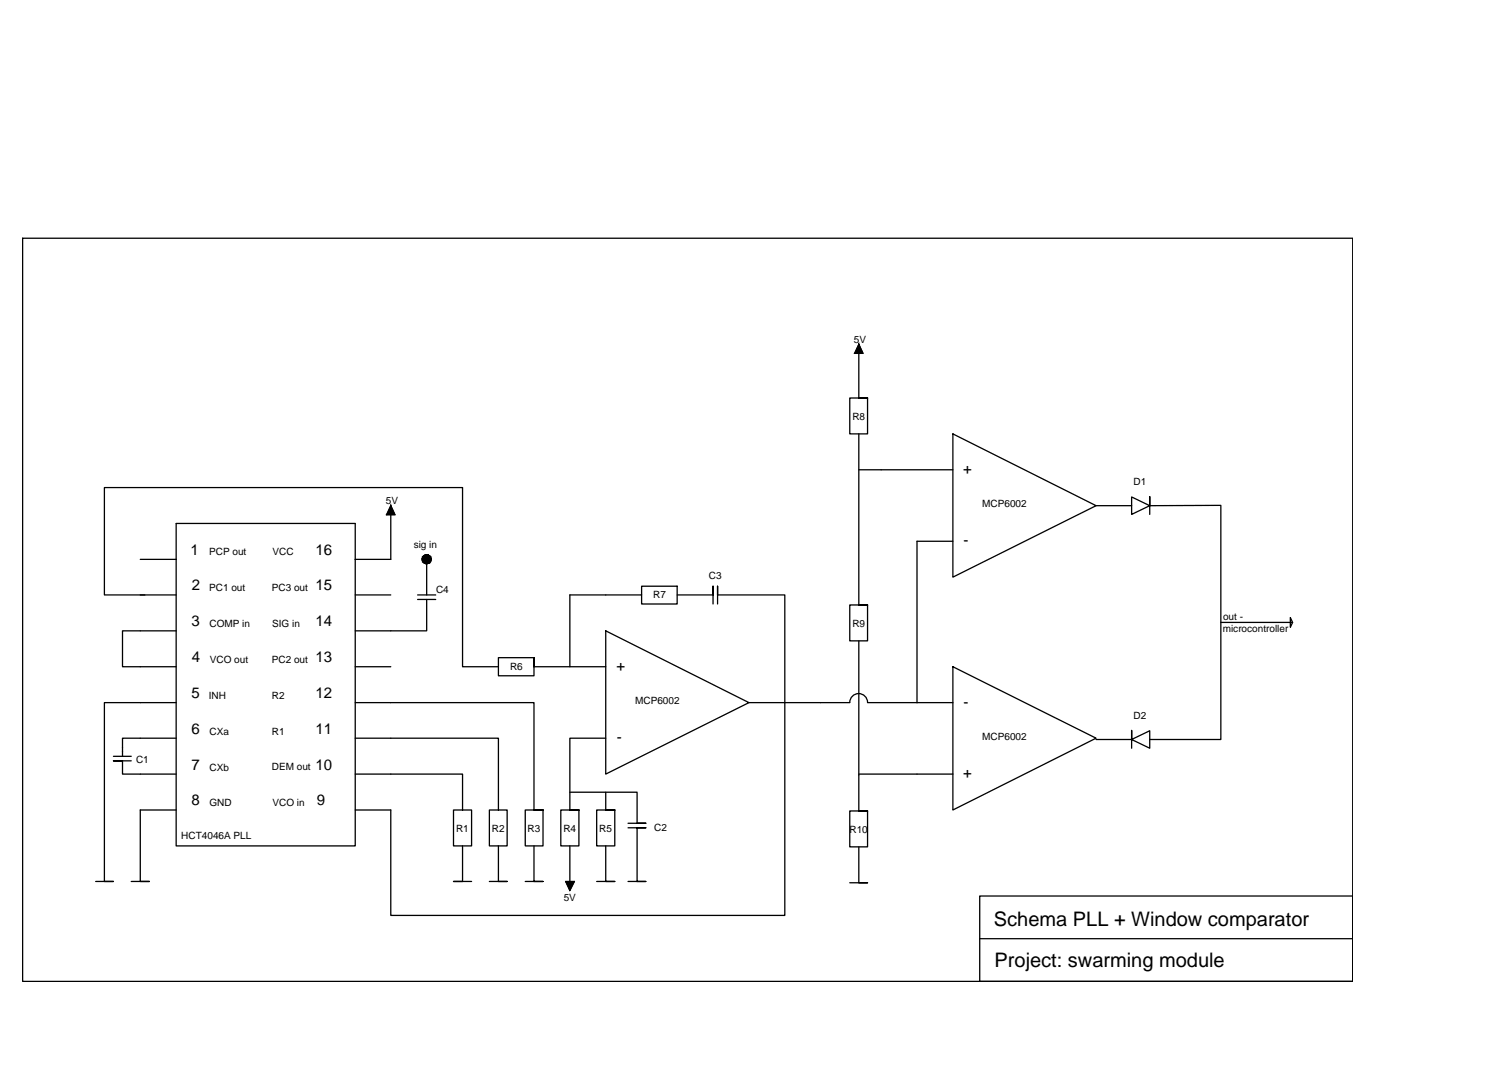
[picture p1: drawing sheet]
<svg xmlns="http://www.w3.org/2000/svg" width="297mm" height="210mm" viewBox="0 0 297 210" stroke-linecap="round" stroke-linejoin="round" font-family="sans-serif">
<g fill="none" stroke="#000" stroke-width=".25">
<path d="M4.4 46.8h261.3v145.9h-261.3zM167.9 69.4l.8-1.8v10.5h1.7h-3.5v7.1h3.5v-7.1M168.7 67.6l.8 1.8h-1.7M76.8 99.3l.8 1.8h-1.7M168.7 85.2v33.6h1.7h-3.5v7h3.5v-7M168.7 92.2h18.5M187.2 85.2l28.1 14.1-28.1 14zM215.3 99.3h7M222.3 97.6l3.6 1.7-3.6 1.7zM27.6 116.8h7M27.6 109.8h7M28.4 116.8h-7.9v-21.1h70.4v35.2h7"/>
<path d="M34.6 109.8v56.3h35.2v-56.3M34.6 109.8v-7h35.2v7M69.8 116.8h7M75.9 101.1l.9-1.8v10.5h-7M82 116.8h3.6M82 117.7h3.6M83.8 117.7v6.2h-14M83.8 109.8v7M126 115.1h7v3.5h-7zM126 116.8h-14v14.1M133 116.8h7.1v-1.7v3.5M141 118.6v-3.5v1.7h13.2v62.9h-77.4v-20.7h-7"/>
<path d="M187.2 106.3h-7.1v31.7M225.9 101v-3.5v1.8l13.9-.1v46h-13.9M34.6 123.9h-10.5v7h10.5M34.6 138h-14.1v35.1h1.8h-3.5M69.8 138h35.1v21h1.8h-3.5v7.1h3.5v-7.1M69.8 130.9h7M104.9 129.1h-7v3.6h7v-3.6v1.8h14.1M119 123.9l28.1 14.1-28.1 14zM147.1 138h19.8M166.9 137.9a1.75 1.75 0 0 1 1.8-1.7 1.75 1.75 0 0 1 1.7 1.7M168.7 125.8v33.4h1.7h-3.5v7.1h3.5v-7.1M170.4 138h16.8"/>
<path d="M187.2 130.9l28.1 14-28.1 14.1zM239.8 122.2h14.1M253.5 121.3l.4 .9-.4 1zM22.3 148.5h3.5M25.8 149.4h-3.5h1.8v2.6h10.5M34.6 144.9h-10.5v3.6M34.6 159h-7v14.1h1.7h-3.5M69.8 144.9h28.1v14.1M69.8 152h21.1v7M89.1 159h3.5v7.1h-3.5zM96.1 159h3.5v7.1h-3.5zM112 155.6h7v3.4h1.8h-3.6v7.1h3.6v-7.1"/>
<path d="M119 144.9h-7v14.1h1.7h-3.5v7.1h3.5v-7.1M119 155.6h6.2v6h1.7h-3.5M168.7 152h18.5M215.3 145.2h7l3.6 1.7v-3.4l-3.6 1.7v-1.8v3.5M90.9 166.1v7h-1.8h3.5M97.9 166.1v7h1.7h-3.5M104.9 166.1v7h1.8h-3.5M111.1 173.1h1.7l-.8 1.8zM112 166.1v7M119 166.1v7h1.8h-3.6M123.4 162.5h3.5h-1.7v10.6h1.7h-3.5M168.7 166.3v7h1.7h-3.5"/>
<path d="M192.5 175.9h73.2v16.8h-73.2zM192.5 184.3h73.2"/>
<circle cx="83.8" cy="109.8" r=".86"/>
</g>
<g fill="#000" stroke="#000" stroke-width=".2">
<path d="M111.1 173.1h1.7l-.8 1.8z"/>
<path d="M168.7 67.6v1.8h.8zM168.7 67.6v1.8h-.8z"/>
<path d="M76.8 99.3v1.8h.8zM76.8 99.3v1.8h-.9z"/>
<path d="M83.8 108.9h.3zM83.6 108.9h.5z"/>
<path d="M83.6 108.9l.6 .1zM83.4 109h.8z"/>
<path d="M83.6 110.7h.5zM83.6 110.7h.3z"/>
<path d="M83.4 109l.9 .1-.1-.1zM83.4 109l.9 .1h-1z"/>
<path d="M83.4 110.6h.8zM83.4 110.6l.7 .1z"/>
<path d="M83.3 109.1l1.2 .1zM83.2 109.2h1.3z"/>
<path d="M83.3 110.5h1zM83.3 110.5l.9 .1z"/>
<path d="M83.2 109.2l1.4 .1-.1-.1zM83.2 109.2l1.4 .1h-1.5z"/>
<path d="M83.2 110.4l1.1 .1 .2-.1zM83.2 110.4l1.1 .1h-1z"/>
<path d="M83.1 109.3l1.5 .2v-.2zM83.1 109.3l1.5 .2h-1.6z"/>
<path d="M83.1 110.3l1.4 .1 .1-.1zM83.1 110.3l1.4 .1h-1.3z"/>
<path d="M83 109.5l1.7 .1-.1-.1zM83 109.5l1.7 .1h-1.8z"/>
<path d="M83 110.2l1.6 .1v-.1zM83 110.2l1.6 .1h-1.5z"/>
<path d="M82.9 109.6l1.8 .2v-.2zM82.9 109.6l1.8 .2h-1.8z"/>
<path d="M82.9 109.8l1.8 .2v-.2zM82.9 109.8l1.8 .2h-1.8z"/>
<path d="M82.9 110l1.7 .2 .1-.2zM82.9 110l1.7 .2h-1.6z"/>
</g>
<g font-size="3.9">
<text x="195.3" y="181.8">Schema PLL + Window comparator</text>
<text x="195.4" y="189.8">Project: swarming module</text>
</g>
<g font-size="2.9">
<text x="189.2" y="93.1">+</text>
<text x="189.3" y="107.1">-</text>
<text x="37.4" y="108.9">1</text>
<text x="62" y="108.9">16</text>
<text x="37.7" y="115.9">2</text>
<text x="62" y="115.9">15</text>
<text x="37.6" y="123">3</text>
<text x="62" y="123">14</text>
<text x="37.7" y="130">4</text>
<text x="62" y="130">13</text>
<text x="121.1" y="131.7">+</text>
<text x="37.6" y="137">5</text>
<text x="62" y="137">12</text>
<text x="189.3" y="138.8">-</text>
<text x="37.6" y="144.1">6</text>
<text x="62" y="144.1">11</text>
<text x="121.2" y="145.8">-</text>
<text x="37.6" y="151.1">7</text>
<text x="62" y="151.1">10</text>
<text x="189.2" y="152.8">+</text>
<text x="37.6" y="158.1">8</text>
<text x="62.2" y="158.1">9</text>
</g>
<g font-size="2">
<text x="167.8" y="67.3">5V</text>
<text x="167.4" y="82.5">R8</text>
<text x="222.7" y="95.3">D1</text>
<text x="75.8" y="98.9">5V</text>
<text x="193" y="99.6">MCP6002</text>
<text x="81.3" y="107.6">sig in</text>
<text x="41.1" y="109.1">PCP out</text>
<text x="53.5" y="109.1">VCC</text>
<text x="139.3" y="113.8">C3</text>
<text x="41.1" y="116.1">PC1 out</text>
<text x="53.4" y="116.1">PC3 out</text>
<text x="85.7" y="116.4">C4</text>
<text x="128.3" y="117.5">R7</text>
<text x="41.1" y="123.2">COMP in</text>
<text x="53.5" y="123.2">SIG in</text>
<text x="167.4" y="123">R9</text>
<text x="240.2" y="124.1">microcontroller</text>
<text x="240.3" y="121.7">out -</text>
<text x="41.2" y="130.2">VCO out</text>
<text x="53.4" y="130.2">PC2 out</text>
<text x="100.2" y="131.6">R6</text>
<text x="41" y="137.2">INH</text>
<text x="53.4" y="137.2">R2</text>
<text x="124.8" y="138.3">MCP6002</text>
<text x="222.7" y="141.2">D2</text>
<text x="26.7" y="149.8">C1</text>
<text x="41.1" y="144.3">CXa</text>
<text x="53.4" y="144.3">R1</text>
<text x="193" y="145.3">MCP6002</text>
<text x="41.1" y="151.3">CXb</text>
<text x="53.4" y="151.2">DEM out</text>
<text x="41.1" y="158.3">GND</text>
<text x="53.5" y="158.3">VCO in</text>
<text x="35.6" y="164.7">HCT4046A PLL</text>
<text x="89.6" y="163.3">R1</text>
<text x="96.6" y="163.3">R2</text>
<text x="103.6" y="163.3">R3</text>
<text x="110.7" y="163.3">R4</text>
<text x="117.7" y="163.3">R5</text>
<text x="128.5" y="163.1">C2</text>
<text x="166.9" y="163.5">R10</text>
<text x="110.7" y="176.8">5V</text>
</g>
</svg>
